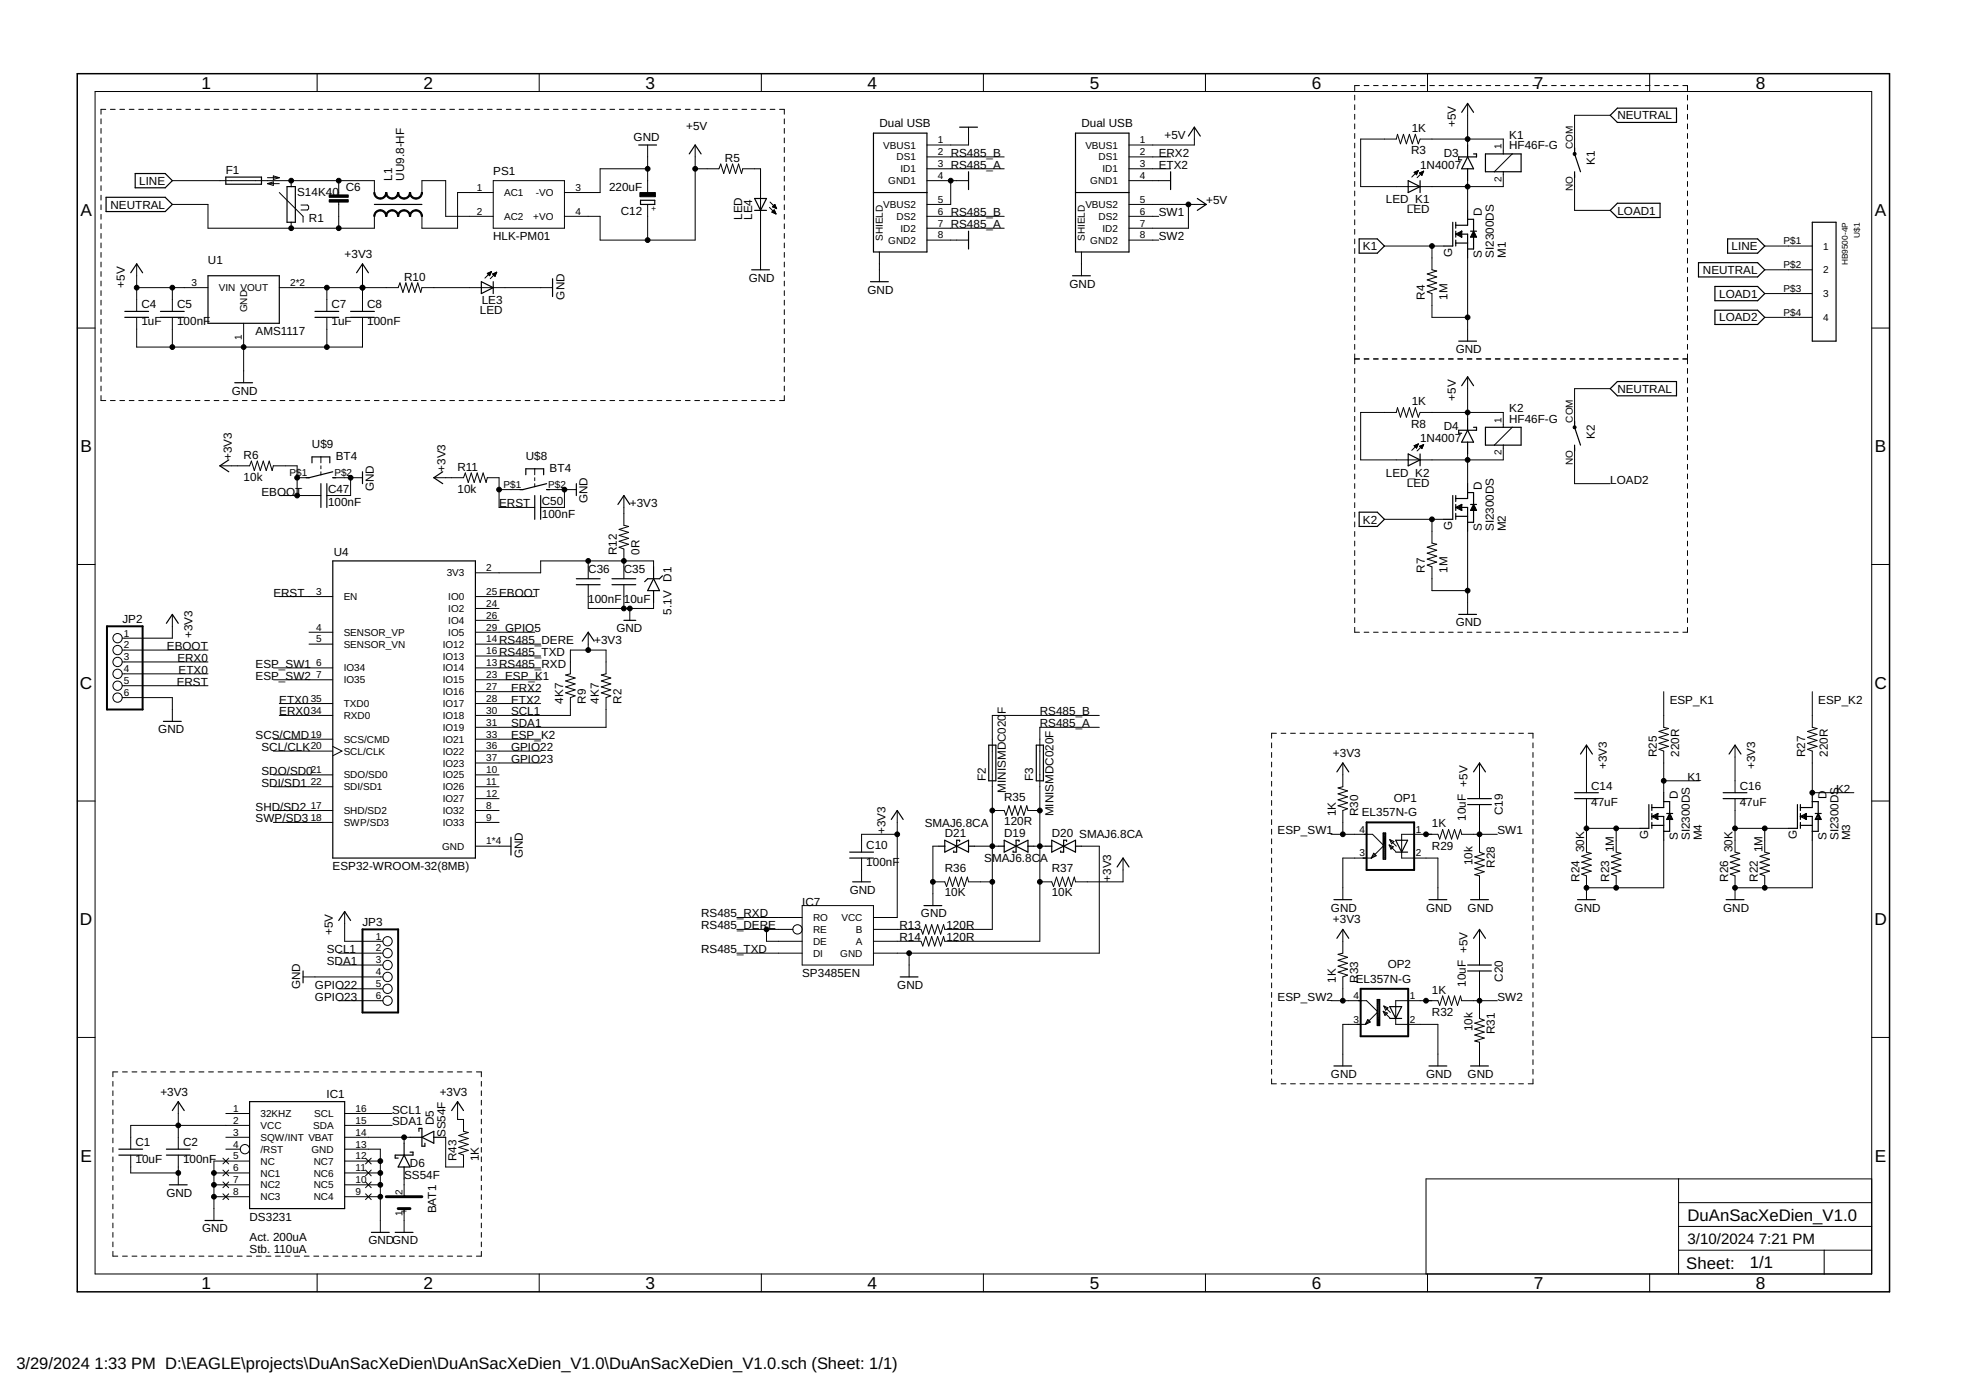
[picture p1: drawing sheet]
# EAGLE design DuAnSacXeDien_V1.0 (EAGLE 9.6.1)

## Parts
BAT1  CR1220  CR1220CR1220-SMD  [CR1220]
C1  10uF  C0603  [0603]
C2  100nF  C0603  [0603]
C4  1uF  C0603  [0603]
C5  100nF  C0603  [0603]
C6  C-EU150-064X183  [C150-064X183]
C7  1uF  C0603  [0603]
C8  100nF  C0603  [0603]
C10  100nF  C0603  [0603]
C12  220uF  CPOL-EU153CLV-0605  [153CLV-0605]
C14  47uF  C0805  [0805]
C16  47uF  C0805  [0805]
C19  10uF  C0603  [0603]
C20  10uF  C0603  [0603]
C35  10uF  C0603  [0603]
C36  100nF  C0603  [0603]
C47  100nF  C0603  [0603]
C50  100nF  C0603  [0603]
D1  5.1V  BZT52CXXX  [SOD123]
D3  1N4007  SS54F  [SMAF]
D4  1N4007  SS54F  [SMAF]
D5  SS54F  [SMAF]
D6  SS54F  [SMAF]
D19  SMAJ6.8CA  SMAJ-CA  [DO-214AC-BI]
D20  SMAJ6.8CA  SMAJ-CA  [DO-214AC-BI]
D21  SMAJ6.8CA  SMAJ-CA  [DO-214AC-BI]
F1  TE5  [TE5]
F2  MINISMDC020F  MINISMDC  [C1812]
F3  MINISMDC020F  MINISMDC  [C1812]
IC1  DS3231/SO  [SO16W]
IC7  SP3485EN  [SOIC-8]
JP2  PINHD-1X6  [1X06]
JP3  PINHD-1X6/LONG  [1X06]
K1  HF46F-G  LD14H  [LD]
K2  HF46F-G  LD14H  [LD]
L1  UU9.8-HF  [UU9.8-HF]
LE3  LED  [LED3MM]
LE4  LED  [LED3MM]
LED_K1  LED  [LED3MM]
LED_K2  LED  [LED3MM]
M1  SI2300DS  MOSFETN  [SOT23(1)]
M2  SI2300DS  MOSFETN  [SOT23(1)]
M3  SI2300DS  MOSFETN  [SOT23(1)]
M4  SI2300DS  MOSFETN  [SOT23(1)]
OP1  EL357N-G  [SOP4]
OP2  EL357N-G  [SOP4]
PS1  HLK-PM01  [HLK-PMXX]
R1  S14K40  [S14K40]
R2  4K7  R0603  [0603]
R3  1K  R0603  [0603]
R4  1M  R0603  [0603]
R5  1K  R0603  [0603]
R6  10k  R0603  [0603]
R7  1M  R0603  [0603]
R8  1K  R0603  [0603]
R9  4K7  R0603  [0603]
R10  1K  R0603  [0603]
R11  10k  R0603  [0603]
R12  0R  R0603  [0603]
R13  120R  R0603  [0603]
R14  120R  R0603  [0603]
R22  1M  R0603  [0603]
R23  1M  R0603  [0603]
R24  30K  R0603  [0603]
R25  220R  R0603  [0603]
R26  30K  R0603  [0603]
R27  220R  R0603  [0603]
R28  10k  R0603  [0603]
R29  1K  R0603  [0603]
R30  1K  R0603  [0603]
R31  10k  R0603  [0603]
R32  1K  R0603  [0603]
R33  1K  R0603  [0603]
R35  120R  R0603  [0603]
R36  10K  R0603  [0603]
R37  10K  R0603  [0603]
R43  1K  R0603  [0603]
U1  LD1117  AMS1117  [SOT223-3.3]
U4  ESP32-WROOM-32(8MB)  [MODULE_ESP32-WROOM-32(8MB)]
U$1  HB9500-4P  [HB9500-4P]
U$2  DUAL_USB  [DUAL_USB]
U$7  DUAL_USB  [DUAL_USB]
U$8  BT4  [BT4]
U$9  BT4  [BT4]

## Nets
+3V3: C1.1 C2.1 C7.1 C8.1 C10.1 C14.1 C16.1 IC1.2(VCC) IC7.8(VCC) JP2.1 R2.2 R6.1 R9.2 R10.1 R11.1 R12.2 R30.2 R33.2 R37.2 R43.2 U1.2(VOUT) U1.4(VOUT)
+5V: C4.1 C5.1 C12.+ C19.1 C20.1 D3.C D4.C JP3.1 K1.1 K2.1 PS1.4(+VO) R3.1 R5.1 R8.1 U1.3(VIN) U$2.1(VBUS1) U$2.5(VBUS2) U$2.7(ID2)
EBOOT: C47.1 JP2.2 R6.2 U4.25(IO0) U$9.P$1
ERST: C50.1 JP2.5 R11.2 U4.3(EN) U$8.P$1
ERX0: JP2.3 U4.34(RXD0)
ERX2: U4.27(IO16) U$2.2(DS1)
ESP_K1: R25.2 U4.23(IO15)
ESP_K2: R27.2 U4.33(IO21)
ESP_SW1: OP1.4(COL) R30.1 U4.6(IO34)
ESP_SW2: OP2.4(COL) R33.1 U4.7(IO35)
ETX0: JP2.4 U4.35(TXD0)
ETX2: U4.28(IO17) U$2.3(ID1)
GND: BAT1.1(-) C1.2 C2.2 C4.2 C5.2 C7.2 C8.2 C10.2 C12.- C35.2 C36.2 C47.2 C50.2 D1.A D20.2 D21.1 IC1.5(NC) IC1.6(NC1) IC1.7(NC2) IC1.8(NC3) IC1.9(NC4) IC1.10(NC5) IC1.11(NC6) IC1.12(NC7) IC1.13(GND) IC7.5(GND) JP2.6 JP3.4 LE3.K(C) LE4.K(C) M1.2(S) M2.2(S) M3.2(S) M4.2(S) OP1.2(C) OP1.3(EMIT) OP2.2(C) OP2.3(EMIT) PS1.3(-VO) R4.1 R7.1 R22.1 R23.1 R24.1 R26.1 R28.2 R31.2 R36.1 U1.1(GND) U4.1(GND) U4.15(GND) U4.38(GND) U4.39(GND) U$2.4(GND1) U$2.TAB1(SHIELD) U$2.TAB2(SHIELD) U$2.TAB3(SHIELD) U$2.TAB4(SHIELD) U$7.1(VBUS1) U$7.4(GND1) U$7.5(VBUS2) U$7.8(GND2) U$7.TAB1(SHIELD) U$7.TAB2(SHIELD) U$7.TAB3(SHIELD) U$7.TAB4(SHIELD) U$8.P$2 U$9.P$2
GPIO5: U4.29(IO5)
GPIO22: JP3.5 U4.36(IO22)
GPIO23: JP3.6 U4.37(IO23)
K1: M1.1(G) M4.3(D) R4.2 R25.1
K2: M2.1(G) M3.3(D) R7.2 R27.1
LINE: F1.1 U$1.P$1
LOAD1: K1.NO(2:S) U$1.P$3
LOAD2: K2.NO(2:S) U$1.P$4
N$1: D3.A K1.2 LED_K1.K(C) M1.3(D)
N$2: D19.1 D21.2 F2.1 R13.2 R35.1 R36.2
N$3: D4.A K2.2 LED_K2.K(C) M2.3(D)
N$4: LED_K2.A R8.2
N$5: OP1.1(A) R29.1
N$6: LED_K1.A R3.2
N$7: D19.2 D20.1 F3.1 R14.2 R35.2 R37.1
N$8: OP2.1(A) R32.1
N$9: C16.2 M3.1(G) R22.2 R26.2
N$10: C6.1 F1.2 L1.4 R1.2
N$11: IC7.6(A) R14.1
N$12: IC7.7(B) R13.1
N$13: LE4.A R5.2
N$16: C35.1 C36.1 D1.C R12.1 U4.2(3V3)
N$17: BAT1.2(+) D6.A
N$18: L1.3 PS1.2(AC2)
N$19: L1.2 PS1.1(AC1)
N$25: D5.A R43.1
N$26: C14.2 M4.1(G) R23.2 R24.2
N$36: LE3.A R10.2
NEUTRAL: C6.2 K1.COM(2:P) K2.COM(2:P) L1.1 R1.1 U$1.P$2
RS485_A: F3.2 U$7.3(ID1) U$7.7(ID2)
RS485_B: F2.2 U$7.2(DS1) U$7.6(DS2)
RS485_DERE: IC7.2(RE) IC7.3(DE) U4.14(IO12)
RS485_RXD: IC7.1(RO) U4.13(IO14)
RS485_TXD: IC7.4(DI) U4.16(IO13)
SCL1: IC1.16(SCL) JP3.2 R9.1 U4.30(IO18)
SCL/CLK: U4.20(SCL/CLK)
SCS/CMD: U4.19(SCS/CMD)
SDA1: IC1.15(SDA) JP3.3 R2.1 U4.31(IO19)
SDI/SD1: U4.22(SDI/SD1)
SDO/SD0: U4.21(SDO/SD0)
SHD/SD2: U4.17(SHD/SD2)
SW1: C19.2 R28.1 R29.2 U$2.6(DS2)
SW2: C20.2 R31.1 R32.2 U$2.8(GND2)
SWP/SD3: U4.18(SWP/SD3)
VBAT: D5.C D6.C IC1.14(VBAT)
Unconnected: IC1.1(32KHZ) IC1.3(SQW/INT) IC1.4(/RST) U4.4(SENSOR_VP) U4.5(SENSOR_VN) U4.8(IO32) U4.9(IO33) U4.10(IO25) U4.11(IO26) U4.12(IO27) U4.24(IO2) U4.26(IO4)

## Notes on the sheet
- Act. 200uA
  Stb. 110uA
